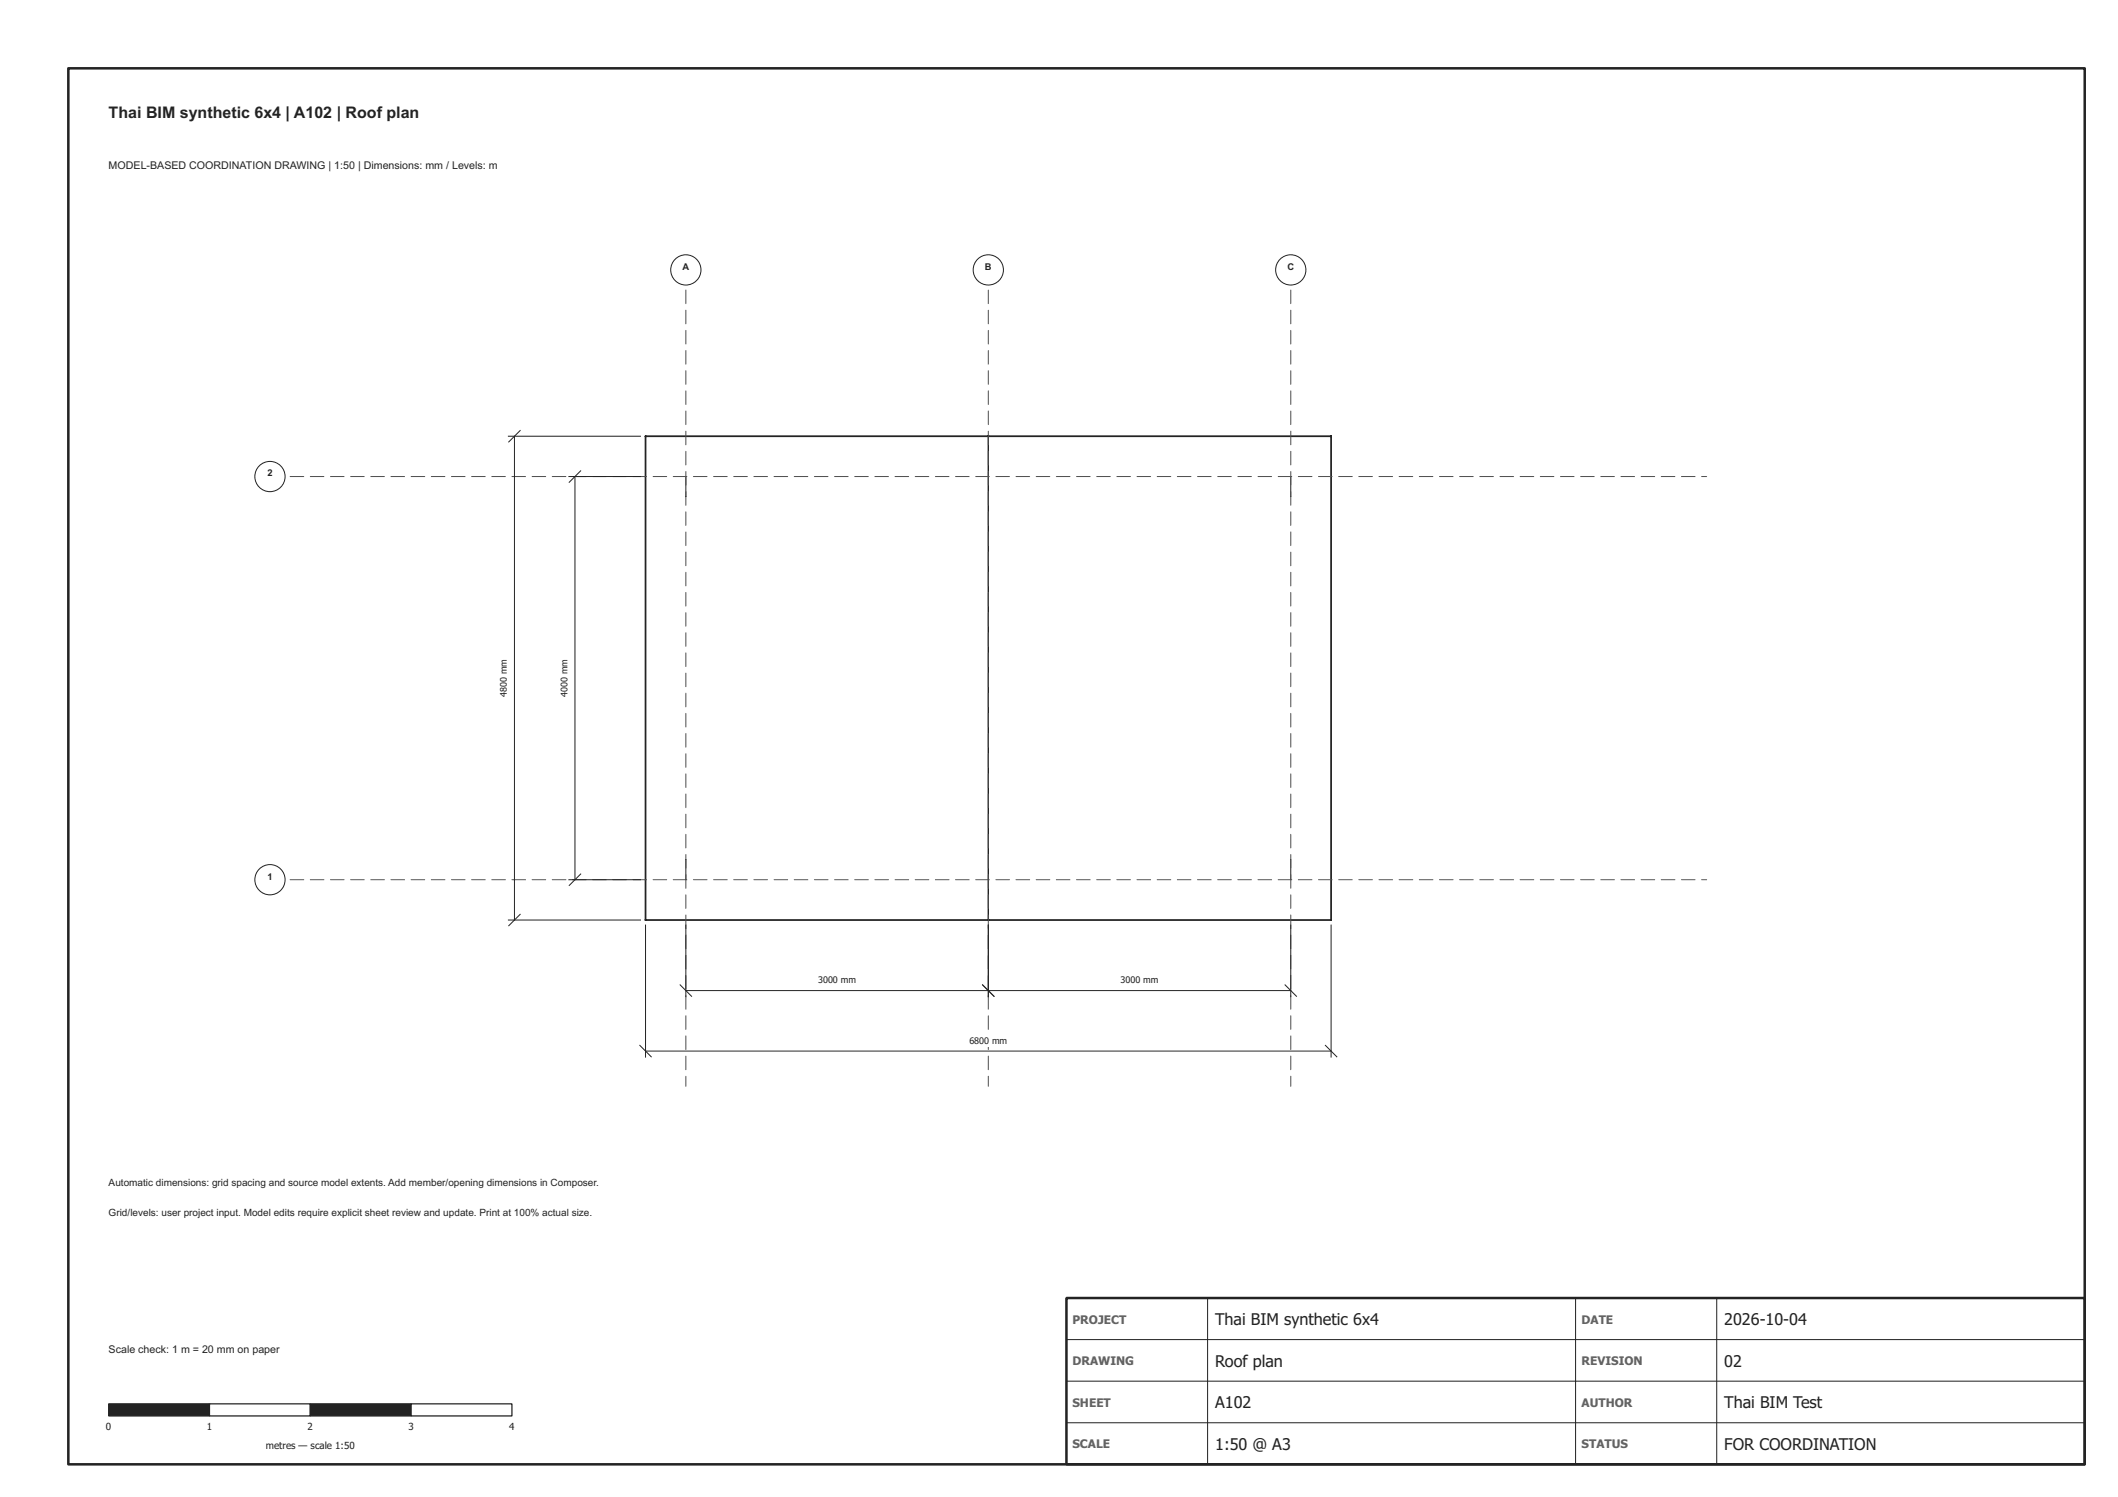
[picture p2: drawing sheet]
<svg xmlns="http://www.w3.org/2000/svg" width="420mm" height="297mm" viewBox="0 0 420 297" stroke-linecap="round" stroke-linejoin="round" font-family="sans-serif">
<path d="M136.1 94.6v4M196.1 86.6v96M256 98.6h.1M256 94.6h.1M256.1 94.6v4M136.1 170.6v4M256 174.6h.1M256 170.6h.1M256.1 170.6v4" fill="none" stroke="#1e242c" stroke-width=".2"/>
<path d="M128.1 86.6h136v96h-136z" fill="none" stroke="#1e242c" stroke-width=".35"/>
<path d="M211.6 257.6h202v33h-202z" fill-rule="evenodd" fill="#fff"/>
<path d="M239.6 257.6v33M312.6 257.6v33M340.6 257.6v33M211.6 265.8h202M211.6 274.1h202M211.6 282.3h202" fill="none" stroke="#1e242c" stroke-width=".2"/>
<path d="M211.6 257.6h202v33h-202z" fill="none" stroke="#1e242c" stroke-width=".5"/>
<g fill="none" stroke="#505050" stroke-width=".2">
<path d="M136.1 53.6v2.7M136.1 57.6v2.7M196.1 53.6v2.7M196.1 57.6v2.7M256.1 53.6v2.7M256.1 57.6v2.7M136.1 61.6v2.7M136.1 65.6v2.7M136.1 69.6v2.7M136.1 73.6v2.7M136.1 77.6v2.7M196.1 61.6v2.7"/>
<path d="M196.1 65.6v2.7M196.1 69.6v2.7M196.1 73.6v2.7M196.1 77.6v2.7M256.1 61.6v2.7M256.1 65.6v2.7M256.1 69.6v2.7M256.1 73.6v2.7M256.1 77.6v2.7M53.6 94.6h2.7M57.6 94.6h2.7M61.6 94.6h2.7"/>
<path d="M65.6 94.6h2.7M69.6 94.6h2.7M73.6 94.6h2.7M77.6 94.6h2.7M81.6 94.6h2.7M85.6 94.6h2.7M89.6 94.6h2.7M93.6 94.6h2.7M97.6 94.6h2.7M101.6 94.6h2.7M105.6 94.6h2.7M109.6 94.6h2.7"/>
<path d="M113.6 94.6h2.7M117.6 94.6h2.7M121.6 94.6h2.7M125.6 94.6h2.7M129.6 94.6h2.7M133.6 94.6h2.7M136.1 81.6v2.7M136.1 85.6v2.7M136.1 89.6v2.7M136.1 93.6v2.7M136.1 97.6v2.7M137.6 94.6h2.7"/>
<path d="M141.6 94.6h2.7M145.6 94.6h2.7M149.6 94.6h2.7M153.6 94.6h2.7M157.6 94.6h2.7M161.6 94.6h2.7M165.6 94.6h2.7M169.6 94.6h2.7M173.6 94.6h2.7M177.6 94.6h2.7M181.6 94.6h2.7M185.6 94.6h2.7"/>
<path d="M189.6 94.6h2.7M193.6 94.6h2.7M196.1 81.6v2.7M196.1 85.6v2.7M196.1 89.6v2.7M196.1 93.6v2.7M196.1 97.6v2.7M197.6 94.6h2.7M201.6 94.6h2.7M205.6 94.6h2.7M209.6 94.6h2.7M213.6 94.6h2.7"/>
<path d="M217.6 94.6h2.7M221.6 94.6h2.7M225.6 94.6h2.7M229.6 94.6h2.7M233.6 94.6h2.7M237.6 94.6h2.7M241.6 94.6h2.7M245.6 94.6h2.7M249.6 94.6h2.7M253.6 94.6h2.7M256.1 81.6v2.7M256.1 85.6v2.7"/>
<path d="M256.1 89.6v2.7M256.1 93.6v2.7M256.1 97.6v2.7M257.6 94.6h2.7M261.6 94.6h2.7M265.6 94.6h2.7M269.6 94.6h2.7M273.6 94.6h2.7M277.6 94.6h2.7M281.6 94.6h2.7M285.6 94.6h2.7M289.6 94.6h2.7"/>
<path d="M293.6 94.6h2.7M297.6 94.6h2.7M301.6 94.6h2.7M305.6 94.6h2.7M309.6 94.6h2.7M313.6 94.6h2.7M317.6 94.6h2.7M321.6 94.6h2.7M325.6 94.6h2.7M329.6 94.6h2.7M333.6 94.6h2.7M337.6 94.6h1"/>
<path d="M136.1 101.6v2.7M136.1 105.6v2.7M136.1 109.6v2.7M136.1 113.6v2.7M136.1 117.6v2.7M196.1 101.6v2.7M196.1 105.6v2.7M196.1 109.6v2.7M196.1 113.6v2.7M196.1 117.6v2.7M256.1 101.6v2.7M256.1 105.6v2.7"/>
<path d="M256.1 109.6v2.7M256.1 113.6v2.7M256.1 117.6v2.7M136.1 121.6v2.7M136.1 125.6v2.7M136.1 129.6v2.7M136.1 133.6v2.7M136.1 137.6v2.7M196.1 121.6v2.7M196.1 125.6v2.7M196.1 129.6v2.7M196.1 133.6v2.7"/>
<path d="M196.1 137.6v2.7M256.1 121.6v2.7M256.1 125.6v2.7M256.1 129.6v2.7M256.1 133.6v2.7M256.1 137.6v2.7M136.1 141.6v2.7M136.1 145.6v2.7M136.1 149.6v2.7M136.1 153.6v2.7M136.1 157.6v2.7M196.1 141.6v2.7"/>
<path d="M196.1 145.6v2.7M196.1 149.6v2.7M196.1 153.6v2.7M196.1 157.6v2.7M256.1 141.6v2.7M256.1 145.6v2.7M256.1 149.6v2.7M256.1 153.6v2.7M256.1 157.6v2.7M53.6 174.6h2.7M57.6 174.6h2.7M61.6 174.6h2.7"/>
<path d="M65.6 174.6h2.7M69.6 174.6h2.7M73.6 174.6h2.7M77.6 174.6h2.7M81.6 174.6h2.7M85.6 174.6h2.7M89.6 174.6h2.7M93.6 174.6h2.7M97.6 174.6h2.7M101.6 174.6h2.7M105.6 174.6h2.7M109.6 174.6h2.7"/>
<path d="M113.6 174.6h2.7M117.6 174.6h2.7M121.6 174.6h2.7M125.6 174.6h2.7M129.6 174.6h2.7M133.6 174.6h2.7M136.1 161.6v2.7M136.1 165.6v2.7M136.1 169.6v2.7M136.1 173.6v2.7M136.1 177.6v2.7M137.6 174.6h2.7"/>
<path d="M141.6 174.6h2.7M145.6 174.6h2.7M149.6 174.6h2.7M153.6 174.6h2.7M157.6 174.6h2.7M161.6 174.6h2.7M165.6 174.6h2.7M169.6 174.6h2.7M173.6 174.6h2.7M177.6 174.6h2.7M181.6 174.6h2.7M185.6 174.6h2.7"/>
<path d="M189.6 174.6h2.7M193.6 174.6h2.7M196.1 161.6v2.7M196.1 165.6v2.7M196.1 169.6v2.7M196.1 173.6v2.7M196.1 177.6v2.7M197.6 174.6h2.7M201.6 174.6h2.7M205.6 174.6h2.7M209.6 174.6h2.7M213.6 174.6h2.7"/>
<path d="M217.6 174.6h2.7M221.6 174.6h2.7M225.6 174.6h2.7M229.6 174.6h2.7M233.6 174.6h2.7M237.6 174.6h2.7M241.6 174.6h2.7M245.6 174.6h2.7M249.6 174.6h2.7M253.6 174.6h2.7M256.1 161.6v2.7M256.1 165.6v2.7"/>
<path d="M256.1 169.6v2.7M256.1 173.6v2.7M256.1 177.6v2.7M257.6 174.6h2.7M261.6 174.6h2.7M265.6 174.6h2.7M269.6 174.6h2.7M273.6 174.6h2.7M277.6 174.6h2.7M281.6 174.6h2.7M285.6 174.6h2.7M289.6 174.6h2.7"/>
<path d="M293.6 174.6h2.7M297.6 174.6h2.7M301.6 174.6h2.7M305.6 174.6h2.7M309.6 174.6h2.7M313.6 174.6h2.7M317.6 174.6h2.7M321.6 174.6h2.7M325.6 174.6h2.7M329.6 174.6h2.7M333.6 174.6h2.7M337.6 174.6h1"/>
<path d="M136.1 181.6v2.7M136.1 185.6v2.7M136.1 189.6v2.7M136.1 193.6v2.7M136.1 197.6v2.7M196.1 181.6v2.7M196.1 185.6v2.7M196.1 189.6v2.7M196.1 193.6v2.7M196.1 197.6v2.7M256.1 181.6v2.7M256.1 185.6v2.7"/>
<path d="M256.1 189.6v2.7M256.1 193.6v2.7M256.1 197.6v2.7M136.1 201.6v2.7M136.1 205.6v2.7M136.1 209.6v2.7M136.1 213.6v2M196.1 201.6v2.7M196.1 205.6v2.7M196.1 209.6v2.7M196.1 213.6v2M256.1 201.6v2.7"/>
<path d="M256.1 205.6v2.7M256.1 209.6v2.7M256.1 213.6v2"/>
</g>
<g fill="#fff" stroke="#1e242c" stroke-width=".2">
<circle cx="136.1" cy="53.6" r="3"/>
<circle cx="196.1" cy="53.6" r="3"/>
<circle cx="256.1" cy="53.6" r="3"/>
<circle cx="53.6" cy="174.6" r="3"/>
<circle cx="53.6" cy="94.6" r="3"/>
</g>
<path d="M21.6 278.6h20v2.4h-20z" fill="#1e242c" stroke="#1e242c" stroke-width=".25"/>
<path d="M41.6 278.6h20v2.4h-20z" fill="#fff" stroke="#1e242c" stroke-width=".25"/>
<path d="M61.6 278.6h20v2.4h-20z" fill="#1e242c" stroke="#1e242c" stroke-width=".25"/>
<path d="M81.6 278.6h20v2.4h-20z" fill="#fff" stroke="#1e242c" stroke-width=".25"/>
<path d="M134.9 195.4l2.3 2.3M136.1 183.6v14.2M136.1 196.6h60M194.9 195.4l2.3 2.3M196.1 183.6v14.2" fill="none" stroke="#1e242c" stroke-width=".2"/>
<path d="M159.8 192.9h12.5v2.9h-12.5z" fill="#fff"/>
<path d="M194.9 195.4l2.3 2.3M196.1 183.6v14.2M196.1 196.6h60M254.9 195.4l2.3 2.3M256.1 183.6v14.2" fill="none" stroke="#1e242c" stroke-width=".2"/>
<path d="M219.8 192.9h12.5v2.9h-12.5z" fill="#fff"/>
<path d="M112.9 94.6h14.2M114.1 94.6v80M115.2 93.4l-2.3 2.3M112.9 174.6h14.2M115.2 173.4l-2.3 2.3" fill="none" stroke="#1e242c" stroke-width=".2"/>
<path d="M110.4 128.3h2.9v12.5h-2.9z" fill="#fff"/>
<path d="M128.1 183.6v26.2M264.1 183.6v26.2M126.9 207.4l2.3 2.3M128.1 208.6h136M262.9 207.4l2.3 2.3" fill="none" stroke="#1e242c" stroke-width=".2"/>
<path d="M189.8 204.9h12.5v2.9h-12.5z" fill="#fff"/>
<path d="M100.9 86.6h26.2M102.1 86.6v96M103.2 85.4l-2.3 2.3M100.9 182.6h26.2M103.2 181.4l-2.3 2.3" fill="none" stroke="#1e242c" stroke-width=".2"/>
<path d="M98.4 128.3h2.9v12.5h-2.9z" fill="#fff"/>
<path d="M13.6 13.6h400v277h-400z" fill="none" stroke="#1e242c" stroke-width=".5"/>
<g font-size="3.2" fill="#1e242c">
<text x="21.6" y="23.4">Thai BIM synthetic 6x4 | A102 | Roof plan</text>
<text x="241.1" y="263">Thai BIM synthetic 6x4</text>
<text x="342.1" y="263">2026-10-04</text>
<text x="241.1" y="271.2">Roof plan</text>
<text x="342.1" y="271.2">02</text>
<text x="241.1" y="279.5">A102</text>
<text x="342.1" y="279.5">Thai BIM Test</text>
<text x="241.1" y="287.7">1:50 @ A3</text>
<text x="342.1" y="287.7">FOR COORDINATION</text>
</g>
<g font-size="2.4" fill="#5a626c">
<text x="212.8" y="262.6">PROJECT</text>
<text x="313.8" y="262.6">DATE</text>
<text x="212.8" y="270.9">DRAWING</text>
<text x="313.8" y="270.9">REVISION</text>
<text x="212.8" y="279.1">SHEET</text>
<text x="313.8" y="279.1">AUTHOR</text>
<text x="212.8" y="287.4">SCALE</text>
<text x="313.8" y="287.4">STATUS</text>
</g>
<g font-size="2.1" fill="#1e242c">
<text x="21.6" y="33.5">MODEL-BASED COORDINATION DRAWING | 1:50 | Dimensions: mm / Levels: m</text>
<text x="21.6" y="268.5">Scale check: 1 m = 20 mm on paper</text>
</g>
<g font-size="2" fill="#1e242c">
<text x="21.6" y="235.4">Automatic dimensions: grid spacing and source model extents. Add member/opening dimensions in Composer.</text>
<text x="21.6" y="241.4">Grid/levels: user project input. Model edits require explicit sheet review and update. Print at 100% actual size.</text>
</g>
<g font-size="1.9" fill="#1e242c">
<text x="135.4" y="53.5">A</text>
<text x="195.4" y="53.5">B</text>
<text x="255.4" y="53.5">C</text>
<text x="53" y="94.5">2</text>
<text x="53" y="174.5">1</text>
<text x="21" y="283.7">0</text>
<text x="41" y="283.7">1</text>
<text x="52.7" y="287.5">metres — scale 1:50</text>
<text x="61" y="283.7">2</text>
<text x="81" y="283.7">3</text>
<text x="101" y="283.7">4</text>
</g>
<g font-size="1.8" fill="#1e242c">
<text x="100.6" y="138.3" transform="rotate(-90 100.6 138.3)">4800 mm</text>
<text x="112.6" y="138.3" transform="rotate(-90 112.6 138.3)">4000 mm</text>
<text x="162.3" y="195.1">3000 mm</text>
<text x="222.3" y="195.1">3000 mm</text>
<text x="192.3" y="207.1">6800</text>
<text x="196.8" y="207.1">mm</text>
</g>
</svg>
